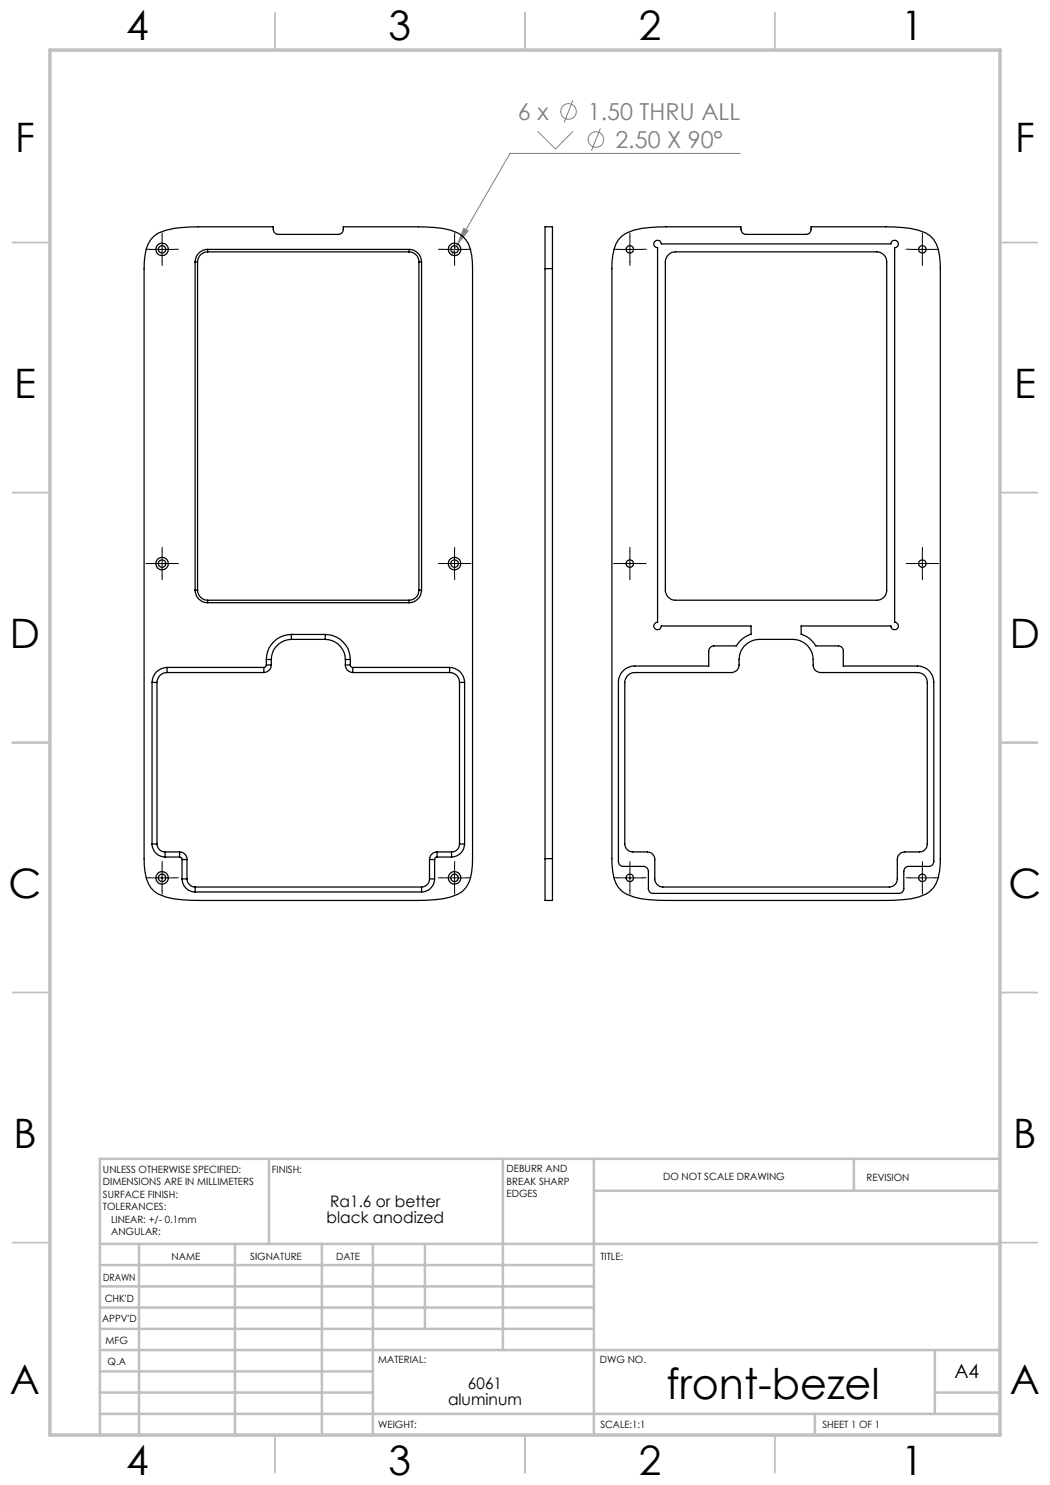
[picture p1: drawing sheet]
<svg xmlns="http://www.w3.org/2000/svg" width="210mm" height="297mm" viewBox="0 0 210 297" stroke-linecap="round" stroke-linejoin="round" font-family="sans-serif">
<g fill="none" stroke="#808080" stroke-width=".2">
<path d="M107.5 26.2l3.6 3.6 3.5-3.6M114.6 20.1l-1.8 4.4M120.1 25.7l-1.8 4.4M148 30.7h-46l-11.7 20.3M92.7 45.7l.9 .5-2.1 2.6z"/>
<circle cx="113.7" cy="22.3" r="1.56"/>
<circle cx="119.2" cy="27.9" r="1.56"/>
</g>
<g fill="none" stroke="#000" stroke-width=".2" stroke-dasharray="15.2 1.3 1.3 1.3">
<path d="M29.9 49.9h-.7M32.4 47.4v-.8M32.4 52.4v.7M34.9 49.9h.8M88.4 49.9h-.7M90.9 47.4v-.8M90.9 52.4v.7M93.4 49.9h.8M123.5 49.9h-.8M126 47.4v-.8M126 52.4v.7M128.5 49.9h.7"/>
<path d="M182 49.9h-.8M184.5 47.4v-.8M184.5 52.4v.7M187 49.9h.7M29.9 112.7h-.7M32.4 110.2v-.7M32.4 115.2v.8M34.9 112.7h.8M88.4 112.7h-.7M90.9 110.2v-.7M90.9 115.2v.8M93.4 112.7h.8"/>
<path d="M123.5 112.7h-.8M126 110.2v-.7M126 115.2v.8M128.5 112.7h.7M182 112.7h-.8M184.5 110.2v-.7M184.5 115.2v.8M187 112.7h.7M29.9 175.6h-.7M32.4 173.1v-.8M32.4 178.1v.7M34.9 175.6h.8"/>
<path d="M88.4 175.6h-.7M90.9 173.1v-.8M90.9 178.1v.7M93.4 175.6h.8M123.5 175.6h-.8M126 173.1v-.8M126 178.1v.7M128.5 175.6h.7M182 175.6h-.8M184.5 173.1v-.8M184.5 178.1v.7M187 175.6h.7"/>
</g>
<g fill="none" stroke="#000" stroke-width=".2">
<path d="M29.9 49.9h5M32.4 47.4v5M88.4 49.9h5M90.9 47.4v5M123.5 49.9h5M126 47.4v5M182 49.9h5M184.5 47.4v5M29.9 112.7h5M32.4 110.2v5M88.4 112.7h5M90.9 110.2v5"/>
<path d="M123.5 112.7h5M126 110.2v5M182 112.7h5M184.5 110.2v5M29.9 175.6h5M32.4 173.1v5M88.4 175.6h5M90.9 173.1v5M123.5 175.6h5M126 173.1v5M182 175.6h5M184.5 173.1v5"/>
</g>
<g fill="none" stroke="#c0c0c0" stroke-width=".35">
<path d="M55 2.5v7.5M105 2.5v7.5M155 2.5v7.5M2.5 48.5h7.5M200 48.5h7.5M2.5 98.5h7.5M200 98.5h7.5M2.5 148.5h7.5M200 148.5h7.5M2.5 198.5h7.5M200 198.5h7.5M2.5 248.5h7.5"/>
<path d="M200 248.5h7.5M55 287v7.5M105 287v7.5M155 287v7.5"/>
</g>
<g fill="none" stroke="#c0c0c0" stroke-width=".5">
<path d="M53.8 231.8v17M100.6 231.8v38.2M118.8 231.8v55.2M118.8 238.2h81.2M170.8 231.8v6.4M200 231.8h-180v55.2M20 248.8h180M20 257.3h98.8M20 253h98.8M27.8 248.8v38.2M47 248.8v38.2M64.4 248.8v38.2"/>
<path d="M74.6 248.8v38.2M85 248.8v17M20 265.8h98.8M20 261.5h98.8M20 278.5h54.6M20 274.3h54.6M20 270h180M187 278.5h13M187 270v12.8M20 282.8h180M163 282.8v4.2"/>
</g>
<path d="M10 10h190v277h-190z" fill="none" stroke="#c0c0c0" stroke-width=".7"/>
<path d="M92.7 45.7l.9 .5-2.1 2.6z" fill="#808080"/>
<g fill="none" stroke="#000" stroke-width=".25">
<path d="M30.9 47.2a10.4 10.4 0 0 1 5.5-1.7l3.3-.1h14.9a1.16 1.16 0 0 0 1.1 1.5h12a1.1 1.1 0 0 0 1-1.5h15a27.1 27.1 0 0 1 6.4 .6 5.4 5.4 0 0 1 4.2 5l.2 2.7v118a10.5 10.5 0 0 1-1.3 5.8 6.8 6.8 0 0 1-4.7 2.3l-4.8 .3h-44a27.1 27.1 0 0 1-6.5-.7 5.3 5.3 0 0 1-4.2-5l-.2-2.7v-118a10.5 10.5 0 0 1 1.4-5.8zM39 52.4v65.6M39 52.4h.5M39.5 52.4v65.6M41.5 50.4a2.05 2.05 0 0 0-2 2M41.5 49.9a2.53 2.53 0 0 0-2.5 2.5M41.5 49.9h40.3M41.5 50.4h40.3M41.5 49.9v.5M81.8 49.9a2.53 2.53 0 0 1 2.5 2.5M81.8 50.4a1.99 1.99 0 0 1 2 2M81.8 49.9v.5"/>
<path d="M83.8 52.4h.5M83.8 52.4v65.6M84.3 52.4v65.6M109 53.7v-8.3h1.5v8.3M109 53.7h1.5M109 53.7v118M110.5 53.7v118M124.4 47.2a10 10 0 0 1 5.6-1.7l3.2-.1h15a1.16 1.16 0 0 0 1 1.5h12a1.1 1.1 0 0 0 1-1.5h15a22.1 22.1 0 0 1 8 1.2 5.3 5.3 0 0 1 2.7 4.4l.2 2.7v118a10.4 10.4 0 0 1-1.4 5.8 6.4 6.4 0 0 1-4.6 2.3l-4.9 .3h-44a15.5 15.5 0 0 1-8.8-1.8 6.6 6.6 0 0 1-2-5.2v-119.4a8.2 8.2 0 0 1 2-6.5zM131 48.3a.76 .76 0 0 1 .8-.2 .76 .76 0 0 1 .5 .7h45.9a.74 .74 0 0 1 .7-.8 .74 .74 0 0 1 .8 .8 .74 .74 0 0 1-.8 .7v75a.74 .74 0 0 1 .8 .7 .74 .74 0 0 1-.8 .7 .74 .74 0 0 1-.7-.7h-18v1.7a5 5 0 0 1 3 2.3h4.5a1.02 1.02 0 0 1 1 1v3h14.8a3.3 3.3 0 0 1 3.3 3.3v35.8a.97 .97 0 0 1-1 1h-4a.96 .96 0 0 0-1 1v3.4a.96 .96 0 0 1-1 1h-49.1a.96 .96 0 0 1-1-1v-3.4a1.02 1.02 0 0 0-1-1h-4a.97 .97 0 0 1-1-1v-35.8a3.3 3.3 0 0 1 3.3-3.3h14.7v-3a1.09 1.09 0 0 1 1.1-1h4.4a5.2 5.2 0 0 1 3-2.3v-1.7h-17.9a.74 .74 0 0 1-.8 .7 .74 .74 0 0 1-.7-.7 .74 .74 0 0 1 .7-.7v-75a.74 .74 0 0 1-.7-.4 .74 .74 0 0 1 .2-.8zM133.7 51a1.78 1.78 0 0 1 1.4-.6h40.3a1.99 1.99 0 0 1 1.9 2v65.6a1.99 1.99 0 0 1-1.9 2h-40.3a2.05 2.05 0 0 1-2-2v-65.6l.1-.8zM39 118a2.53 2.53 0 0 0 2.5 2.5M39 118h.5"/>
<path d="M39.5 118a2.05 2.05 0 0 0 2 2M83.8 118a1.99 1.99 0 0 1-2 2M83.8 118h.5M84.3 118a2.53 2.53 0 0 1-2.5 2.5M30.4 136.5h1M30.4 136.5v32.3M31.4 136.5v32.3M33.4 134.5a1.99 1.99 0 0 0-2 2M33.4 133.5a3 3 0 0 0-3 3M33.4 133.5h19.4M33.4 134.5h19.4M33.4 133.5v1"/>
<path d="M41.5 120v.5M41.5 120.5h40.3M41.5 120h40.3M52.8 133.5v1M53.3 133l-.2 .3-.3 .2M53.3 131.9h1M53.3 131.9v1.1M53.3 133h1M54.3 133a1.51 1.51 0 0 1-1.5 1.5M54.3 131.9v1.1M58.3 126.9a5 5 0 0 0-5 5M58.3 127.9a4.1 4.1 0 0 0-4 4"/>
<path d="M58.3 126.9v1M58.3 126.9h6.8M58.3 127.9h6.8M65.1 126.9a5.1 5.1 0 0 1 5 5M65.1 127.9a4.1 4.1 0 0 1 4 4M65.1 126.9v1M69.1 133a1.51 1.51 0 0 0 1.5 1.5M69.1 131.9h1M69.1 133h1M69.1 131.9v1.1M70.1 133l.1 .3 .4 .2M70.1 131.9v1.1"/>
<path d="M70.6 133.5h19.3M70.6 134.5h19.3M70.6 133.5v1M81.8 120v.5M89.9 133.5a3 3 0 0 1 3 3M89.9 134.5a1.93 1.93 0 0 1 2 2M89.9 133.5v1M91.9 136.5v32.3M91.9 136.5h1M92.9 136.5v32.3M125.6 135.1a1.91 1.91 0 0 1 1.4-.6h19.3a1.51 1.51 0 0 0 1.5-1.5 4.2 4.2 0 0 1 4-5.1h6.8a4.2 4.2 0 0 1 4 5.1 1.51 1.51 0 0 0 1.5 1.5h19.4a1.93 1.93 0 0 1 2 2v32.3a1.57 1.57 0 0 1-1.6 1.6h-2.9a1.57 1.57 0 0 0-1.5 1.5v3.9a1.63 1.63 0 0 1-1.6 1.6h-45.3a1.69 1.69 0 0 1-1.6-1.6v-3.9a1.51 1.51 0 0 0-1.5-1.5h-2.9a1.63 1.63 0 0 1-1.6-1.6v-32.3l.1-.8zM30.4 168.8a2.65 2.65 0 0 0 2.6 2.6"/>
<path d="M30.4 168.8h1M31.4 168.8a1.63 1.63 0 0 0 1.6 1.6M33 170.4h2.9M33 171.4h2.9M33 170.4v1M35.9 170.4a1.51 1.51 0 0 1 1.5 1.5M35.9 171.4l.3 .1 .2 .4M35.9 170.4v1M36.4 175.8a2.65 2.65 0 0 0 2.6 2.6M36.4 175.8h1M36.4 171.9h1M36.4 171.9v3.9"/>
<path d="M37.4 175.8a1.69 1.69 0 0 0 1.6 1.6M37.4 171.9v3.9M39 177.4h45.3M39 178.4h45.3M39 177.4v1M84.3 177.4v1M85.9 175.8a1.63 1.63 0 0 1-1.6 1.6M85.9 175.8h1M85.9 171.9v3.9M85.9 171.9h1M86.9 175.8a2.65 2.65 0 0 1-2.6 2.6M86.9 171.9v3.9"/>
<path d="M87.4 170.4a1.57 1.57 0 0 0-1.5 1.5M87.4 171.4l-.3 .2-.2 .3M87.4 170.4v1M87.4 170.4h2.9M87.4 171.4h2.9M90.3 170.4v1M91.9 168.8a1.57 1.57 0 0 1-1.6 1.6M91.9 168.8h1M92.9 168.8a2.65 2.65 0 0 1-2.6 2.6M109 171.7v8.4h1.5v-8.4M109 171.7h1.5"/>
<circle cx="32.4" cy="49.9" r="1.25"/>
<circle cx="32.4" cy="49.9" r=".75"/>
<circle cx="90.9" cy="49.9" r="1.25"/>
<circle cx="90.9" cy="49.9" r=".75"/>
<circle cx="126" cy="49.9" r=".76"/>
<circle cx="184.5" cy="49.9" r=".75"/>
<circle cx="32.4" cy="112.7" r="1.24"/>
<circle cx="32.4" cy="112.7" r=".74"/>
<circle cx="90.9" cy="112.7" r="1.24"/>
<circle cx="90.9" cy="112.7" r=".74"/>
<circle cx="126" cy="112.7" r=".75"/>
<circle cx="184.5" cy="112.7" r=".74"/>
<circle cx="32.4" cy="175.6" r="1.25"/>
<circle cx="32.4" cy="175.6" r=".75"/>
<circle cx="90.9" cy="175.6" r="1.25"/>
<circle cx="90.9" cy="175.6" r=".75"/>
<circle cx="126" cy="175.6" r=".76"/>
<circle cx="184.5" cy="175.6" r=".75"/>
</g>
<text font-size="8.5" x="133.3" y="279.7">front-bezel</text>
<g font-size="8.1">
<text x="25.2" y="8">4</text>
<text x="77.7" y="8">3</text>
<text x="127.7" y="8">2</text>
<text x="180.2" y="8">1</text>
<text x="3" y="30.4">F</text>
<text x="203" y="30.4">F</text>
<text x="2.8" y="79.6">E</text>
<text x="202.8" y="79.6">E</text>
<text x="2" y="129.6">D</text>
<text x="202" y="129.6">D</text>
<text x="1.7" y="179.6">C</text>
<text x="201.7" y="179.6">C</text>
<text x="2.7" y="229.6">B</text>
<text x="202.7" y="229.6">B</text>
<text x="2" y="278.9">A</text>
<text x="202" y="278.9">A</text>
<text x="25.2" y="295">4</text>
<text x="77.7" y="295">3</text>
<text x="127.7" y="295">2</text>
<text x="180.2" y="295">1</text>
</g>
<g font-size="4.7" fill="#808080">
<text x="103.6" y="24">6 x</text>
<text x="117.6" y="24">1.50 THRU ALL</text>
<text x="123.1" y="29.6">2.50 X 90°</text>
</g>
<text font-size="3.9" x="190.9" y="275.5">A4</text>
<g font-size="3.2">
<text x="65.3" y="244.6">black anodized</text>
<text x="66" y="241.4">Ra1.6 or better</text>
<text x="89.6" y="281.1">aluminum</text>
<text x="93.6" y="277.9">6061</text>
</g>
<g font-size="2">
<text x="20.6" y="234.6">UNLESS OTHERWISE SPECIFIED:</text>
<text x="20.6" y="237.1">DIMENSIONS ARE IN MILLIMETERS</text>
<text x="20.6" y="239.6">SURFACE FINISH:</text>
<text x="54.4" y="234.6">FINISH:</text>
<text x="101.3" y="234.5">DEBURR AND</text>
<text x="101.3" y="237">BREAK SHARP</text>
<text x="101.3" y="239.5">EDGES</text>
<text x="132.6" y="236">DO NOT SCALE DRAWING</text>
<text x="173.3" y="236.2">REVISION</text>
<text x="20.6" y="242.1">TOLERANCES:</text>
<text x="22.2" y="244.6">LINEAR: +/- 0.1mm</text>
<text x="22.2" y="247.1">ANGULAR:</text>
<text x="34.3" y="252">NAME</text>
<text x="50" y="251.9">SIGNATURE</text>
<text x="67.2" y="251.9">DATE</text>
<text x="120.1" y="251.9">TITLE:</text>
<text x="20.6" y="256.1">DRAWN</text>
<text x="20.9" y="260.3">CHK'D</text>
<text x="20.4" y="264.4">APPV'D</text>
<text x="21.1" y="268.8">MFG</text>
<text x="21.5" y="273">Q.A</text>
<text x="75.6" y="272.5">MATERIAL:</text>
<text x="120" y="272.5">DWG NO.</text>
<text x="75.6" y="285.5">WEIGHT:</text>
<text x="120.1" y="285.6">SCALE:1:1</text>
<text x="164.5" y="285.6">SHEET 1 OF 1</text>
</g>
</svg>
